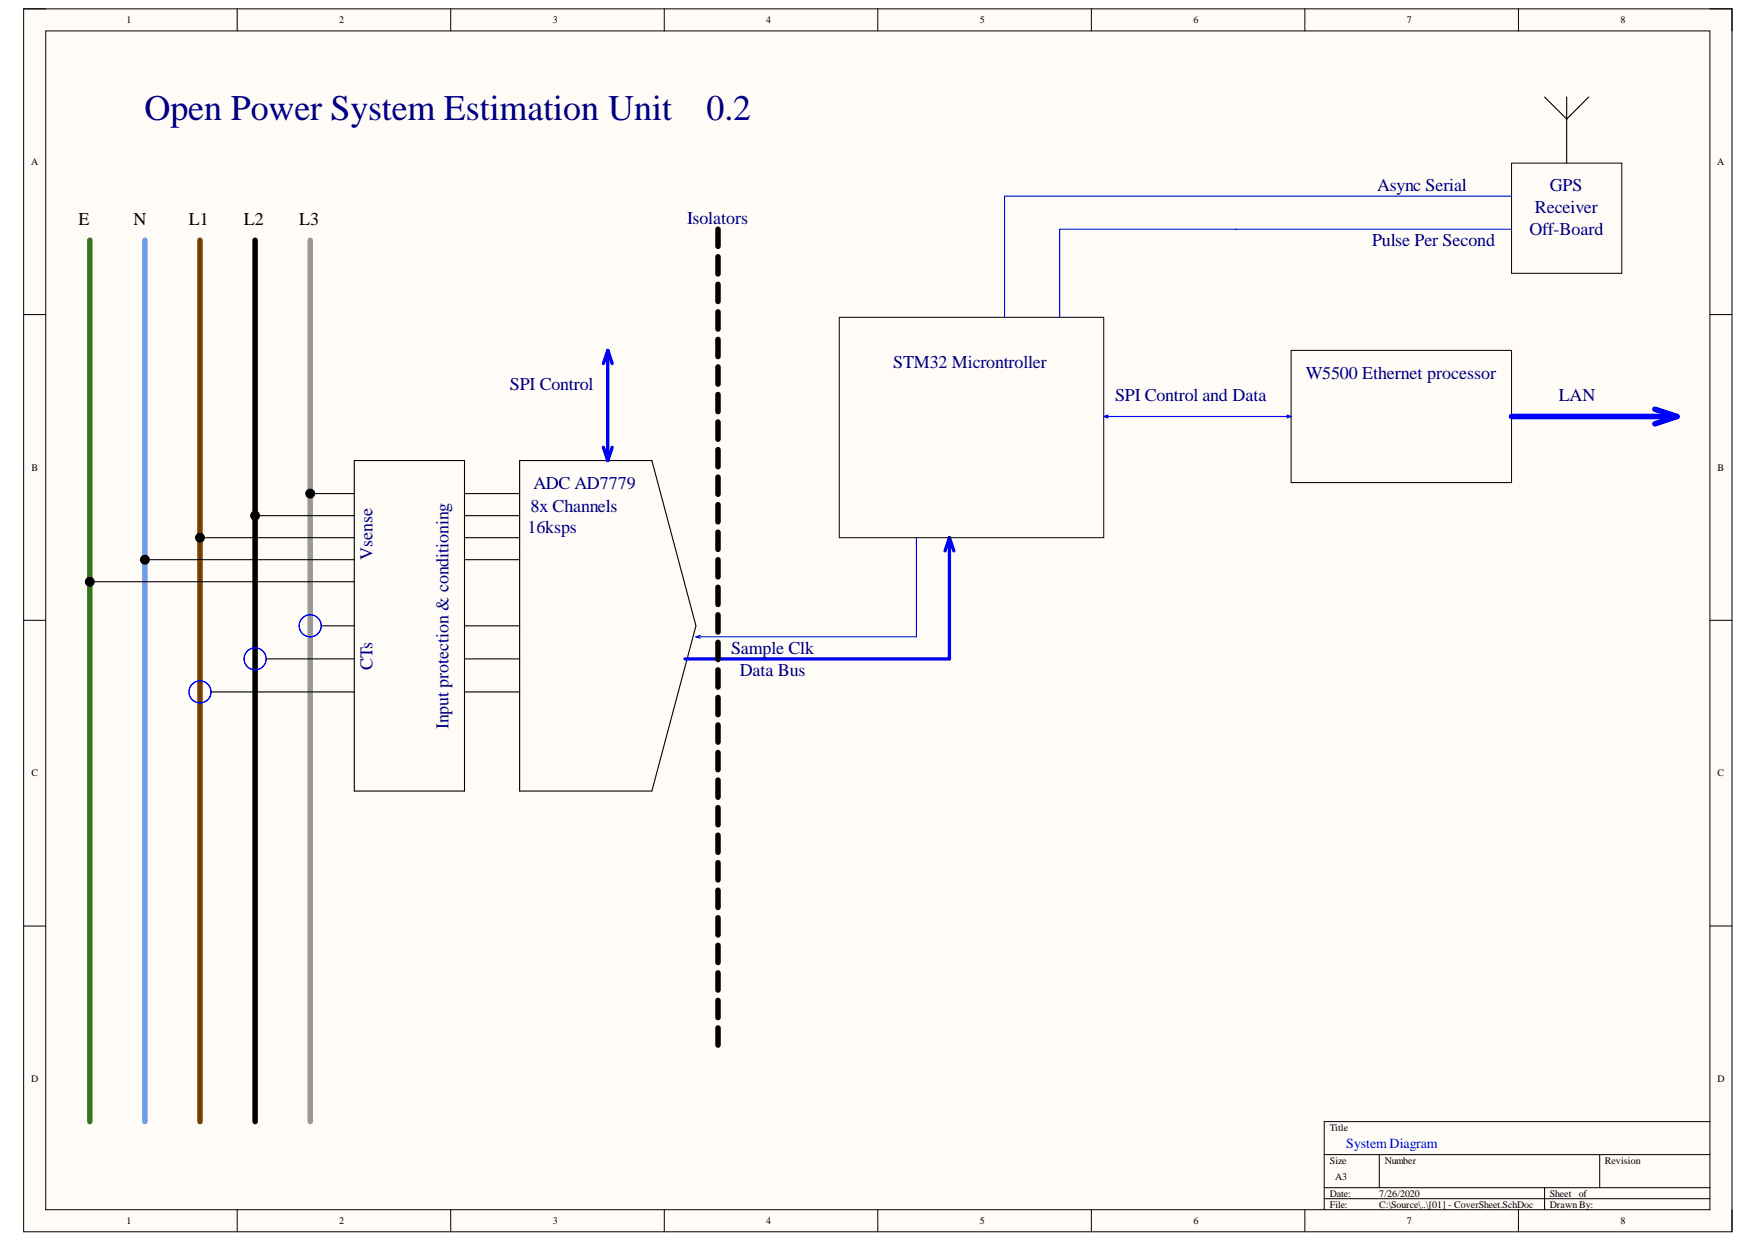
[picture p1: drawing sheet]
<svg xmlns="http://www.w3.org/2000/svg" width="297mm" height="210mm" viewBox="0 0 297 210" stroke-linecap="round" stroke-linejoin="round" font-family="sans-serif">
<path d="M4 1.5h288.8v206.7h-288.8z" fill-rule="evenodd" fill="#fffcf8"/>
<path d="M4 1.5h288.8v206.7h-288.8z" fill="none" stroke="#000" stroke-width=".17"/>
<path d="M7.7 5.2h281.4v199.2h-281.4z" fill-rule="evenodd" fill="#fffcf8"/>
<g fill="none" stroke="#000" stroke-width=".17">
<path d="M4 1.5h3.7M7.7 5.2h281.4v199.2h-281.4zM40.1 1.5v3.7M76.2 1.5v3.7M112.3 1.5v3.7M148.4 1.5v3.7M184.5 1.5v3.7M220.6 1.5v3.7M256.7 1.5v3.7M289.1 1.5h3.7v3.7M255.5 27.6h18.7v18.6h-18.7zM4 53.2h3.7"/>
<path d="M141.9 53.6h44.7v37.3h-44.7zM218.3 59.2h37.2v22.4h-37.2zM289.1 53.2h3.7M4 104.8h3.7M289.1 104.8h3.7M4 156.5h3.7M289.1 156.5h3.7M223.9 195.1h65.2M233.2 195.1v5.6M270.4 195.1v5.6M289.1 189.6h-65.2v14.8M40.1 204.4v3.8"/>
<path d="M76.2 204.4v3.8M112.3 204.4v3.8M148.4 204.4v3.8M184.5 204.4v3.8M220.6 204.4v3.8M223.9 200.7h65.2M223.9 202.6h65.2M256.7 204.4v3.8M261.1 200.7v3.7M292.8 204.4v3.8"/>
</g>
<g fill="none" stroke="#000" stroke-width=".19">
<path d="M261.1 16.4l3.8 3.7 3.7-3.7M264.9 16.4v11.2M59.9 77.8h18.6v55.9h-18.6zM87.8 77.8h22.4l7.5 28-7.5 27.9h-22.4zM15.2 98.3h44.7M24.5 94.6h35.4M33.8 90.9h26.1M43.1 87.1h16.8M52.4 83.4h7.5M78.5 83.4h9.3M78.5 87.1h9.3M78.5 90.9h9.3"/>
<path d="M78.5 94.6h9.3M35.7 116.9h24.2M45 111.4h14.9M54.3 105.8h5.6M78.5 105.8h9.3M78.5 111.4h9.3M78.5 116.9h9.3"/>
<circle cx="15.2" cy="98.3" r=".74"/>
<circle cx="24.5" cy="94.6" r=".74"/>
<circle cx="33.8" cy="90.9" r=".75"/>
<circle cx="43.1" cy="87.1" r=".75"/>
<circle cx="52.4" cy="83.4" r=".75"/>
</g>
<path d="M24.5 40.6v149" fill="none" stroke="#6d9eeb" stroke-width=".93"/>
<path d="M33.8 40.6v149" fill="none" stroke="#783f04" stroke-width=".93"/>
<g fill="none" stroke="#000" stroke-width=".93">
<path d="M121.4 38.7v2.9M43.1 40.6v149M121.4 43.4v2.9M121.4 48v3M121.4 52.7v2.9M121.4 57.4v2.9M121.4 62v2.9M121.4 66.7v2.9M121.4 71.3v2.9M121.4 76v2.9M121.4 80.6v2.9M121.4 85.3v2.9"/>
<path d="M121.4 89.9v2.9M121.4 94.6v2.9M121.4 99.2v3M121.4 103.9v2.9M121.4 108.6v2.9M121.4 113.2v2.9M121.4 117.9v2.9M121.4 122.5v2.9M121.4 127.2v2.9M121.4 131.8v2.9M121.4 136.5v2.9M121.4 141.1v3"/>
<path d="M121.4 145.8v2.9M121.4 150.4v3M121.4 155.1v2.9M121.4 159.8v2.9M121.4 164.4v2.9M121.4 169.1v2.9M121.4 173.7v2.9"/>
</g>
<path d="M15.2 40.6v149" fill="none" stroke="#38761d" stroke-width=".93"/>
<path d="M52.4 40.6v149" fill="none" stroke="#999" stroke-width=".93"/>
<g fill="#000">
<circle cx="15.2" cy="98.3" r=".74"/>
<circle cx="24.5" cy="94.6" r=".74"/>
<circle cx="33.8" cy="90.9" r=".75"/>
<circle cx="43.1" cy="87.1" r=".75"/>
<circle cx="52.4" cy="83.4" r=".75"/>
</g>
<g fill="none" stroke="#00f" stroke-width=".19">
<path d="M255.5 33.1h-85.7v20.5M255.5 38.7h-76.4v14.9M186.6 70.4h31.7M186.6 70.4l.8 .2M187.4 70.1l-.8 .3M217.5 70.1l.8 .3M218.3 70.4l-.8 .2M154.9 90.9v16.7h-37.2M117.7 107.6l.7 .3M118.4 107.4l-.7 .2"/>
<circle cx="33.8" cy="116.9" r="1.86"/>
<circle cx="43.1" cy="111.4" r="1.86"/>
<circle cx="52.4" cy="105.8" r="1.86"/>
</g>
<path d="M102.8 59.2v18.6M102.8 59.2l-.8 2.2M102.8 59.2l.7 2.2M102 75.6l.8 2.2M103.5 75.6l-.7 2.2M160.5 90.9v20.5h-44.7M160.5 90.9l-.7 2.2M160.5 90.9l.8 2.2" fill="none" stroke="#00f" stroke-width=".56"/>
<path d="M255.5 70.4h28M279.8 69.2l3.7 1.2M283.5 70.4l-3.7 1.2" fill="none" stroke="#00f" stroke-width=".93"/>
<g font-size="6.1" fill="#000080">
<text x="24.5" y="20.3">Open Power System Estimation Unit</text>
<text x="119.5" y="20.3">0.2</text>
</g>
<g font-size="3" fill="#000080">
<text x="232.8" y="32.3">Async Serial</text>
<text x="262" y="32.3">GPS</text>
<text x="116.2" y="37.9">Isolators</text>
<text x="232" y="41.6">Pulse Per Second</text>
<text x="258.6" y="39.7">Off-Board</text>
<text x="259.5" y="36">Receiver</text>
<text x="86.2" y="65.9">SPI Control</text>
<text x="151" y="62.1">STM32 Microntroller</text>
<text x="220.7" y="64">W5500 Ethernet processor</text>
<text x="188.5" y="67.7">SPI Control and Data</text>
<text x="263.5" y="67.7">LAN</text>
<text x="90.2" y="82.6">ADC AD7779</text>
<text x="89.7" y="86.5">8x Channels</text>
<text x="62.9" y="94.6" transform="rotate(-90 62.9 94.6)">Vsense</text>
<text x="89.2" y="90">16ksps</text>
<text x="62.9" y="113.2" transform="rotate(-90 62.9 113.2)">CTs</text>
<text x="123.6" y="110.5">Sample Clk</text>
<text x="125" y="114.2">Data Bus</text>
<text x="75.8" y="123.2" transform="rotate(-90 75.8 123.2)">Input protection &amp; conditioning</text>
</g>
<g font-size="3">
<text x="13.3" y="38">E</text>
<text x="22.6" y="38">N</text>
<text x="31.9" y="38">L1</text>
<text x="41.2" y="38">L2</text>
<text x="50.6" y="38">L3</text>
</g>
<text font-size="2.4" fill="#00f" x="227.6" y="194">System Diagram</text>
<g font-size="1.7">
<text x="21.4" y="3.9">1</text>
<text x="57.4" y="3.9">2</text>
<text x="93.5" y="3.9">3</text>
<text x="129.5" y="3.9">4</text>
<text x="165.7" y="3.9">5</text>
<text x="201.8" y="3.9">6</text>
<text x="237.8" y="3.9">7</text>
<text x="274" y="3.9">8</text>
<text x="5.2" y="27.9">A</text>
<text x="290.3" y="27.9">A</text>
<text x="5.3" y="79.6">B</text>
<text x="290.4" y="79.6">B</text>
<text x="5.3" y="131.2">C</text>
<text x="290.4" y="131.2">C</text>
<text x="5.2" y="182.9">D</text>
<text x="290.4" y="182.9">D</text>
<text x="224.8" y="191.1">Title</text>
<text x="224.8" y="196.6">Size</text>
<text x="234.1" y="196.6">Number</text>
<text x="271.3" y="196.6">Revision</text>
<text x="224.8" y="202.2">Date:</text>
<text x="225.7" y="199.4">A3</text>
<text x="233.2" y="202.2">7/26/2020</text>
<text x="262" y="202.2">Sheet</text>
<text x="266.9" y="202.2">of</text>
<text x="21.4" y="206.9">1</text>
<text x="57.4" y="206.9">2</text>
<text x="93.5" y="206.9">3</text>
<text x="129.5" y="206.9">4</text>
<text x="165.7" y="206.9">5</text>
<text x="201.8" y="206.9">6</text>
<text x="224.8" y="204.1">File:</text>
<text x="233.2" y="204.1">C:\Source\..\[01] - CoverSheet.SchDoc</text>
<text x="237.8" y="206.9">7</text>
<text x="262" y="204.1">Drawn By:</text>
<text x="274" y="206.9">8</text>
</g>
</svg>
